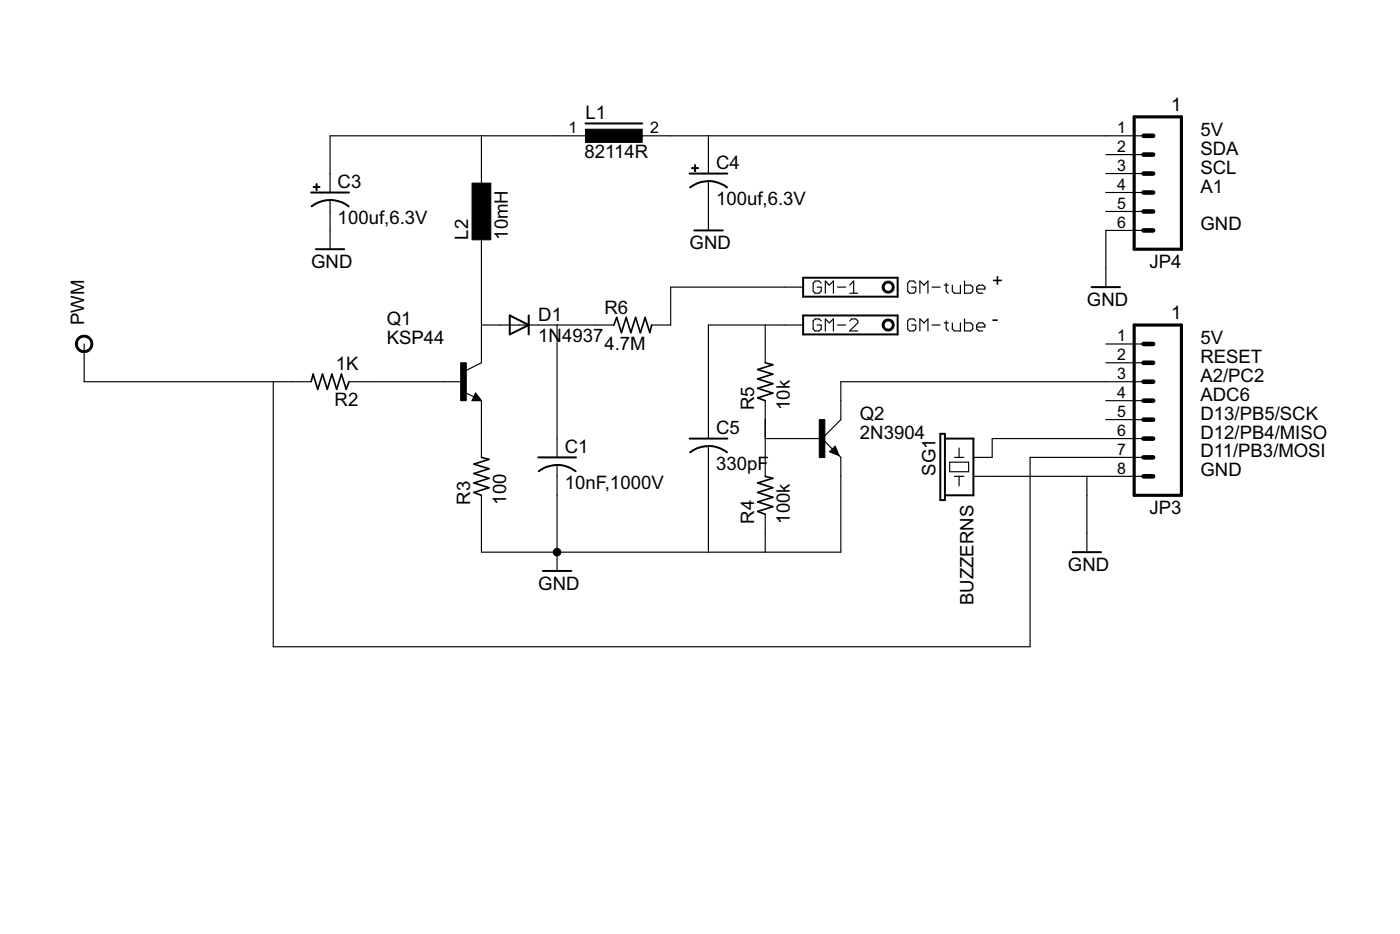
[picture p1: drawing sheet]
<svg xmlns="http://www.w3.org/2000/svg" width="180mm" height="120mm" viewBox="0 0 180 120" stroke-linecap="round" stroke-linejoin="round" font-family="sans-serif">
<g fill="none" stroke="#000" stroke-width=".15">
<path d="M61.9 17.4v7.3M76.5 17.4h-34.1v7.3M81.3 17.4h65.7M91 17.4v4.9M142.1 19.9h4.9M42.4 25.7v6.3M61.9 29.6v17l-2 1M91 23.3v6.3M103.2 36.9h-17v4.8h-2.4M105.5 36.4l-.2-.3h-.5l-.3 .3v1l.3 .3h.5l.2-.3v-.5h-.5M106.1 37.7v-1.6l.5 .5 .5-.5v1.6M107.6 36.9h1.1"/>
<path d="M109.2 37.7h1M109.2 36.6l.5-.5v1.6M117.7 36.4l-.3-.3h-.5l-.3 .3v1l.3 .3h.5l.3-.3v-.5h-.5M118.2 37.7v-1.6l.5 .5 .6-.5v1.6M119.8 36.9h1M121.3 36.6h.6M121.6 36.4v1l.3 .3M122.4 36.6v.8l.3 .3h.7v-1.1M124 36.1v1.6h.7l.3-.3v-.5l-.3-.3h-.7M125.5 37.1h1.1v-.2l-.3-.3h-.5l-.3 .3v.5l.3 .3h.5M142.1 22.3h4.9M142.1 24.7h4.9"/>
<path d="M142.1 27.2h4.9M147 29.6h-4.9v7.3M10.8 44.2v4.8h29.2M35.1 49v34.1h97.3v-24.4h14.6M44.9 49h14.5M59.7 50.4l1.2 .6M61.1 50.5l.8 1h-1.2zM61.9 41.7h17M61.9 51.5v7.2M71.6 41.7v17M71.6 59.7v13.6M91 57.3v13.6"/>
<path d="M98.3 56.3h7.3M98.3 41.7v4.9M98.3 51.5v9.7M103.2 41.7h-12.2v14.6M105.5 41.2l-.2-.2h-.5l-.3 .2v1l.3 .3h.5l.2-.3v-.5h-.5M105.6 56.3l2.2 2.2M106.1 42.5v-1.5l.5 .5 .5-.5v1.5M106.6 58l.7-.7 .5 1.2zM107.6 41.7h1.1M107.8 58.5l.3 .2v12.2h-46.2v-7.3M109.2 41.2l.3-.2h.5l.2 .2v.3l-1 1h1M117.7 41.2l-.3-.2h-.5l-.3 .2v1l.3 .3h.5l.3-.3v-.5h-.5"/>
<path d="M118.2 42.5v-1.5l.5 .5 .6-.5v1.5M119.8 41.7h1M121.3 41.5h.6M121.6 41.2v1l.3 .3M122 59.4h2.5v1.2h-2.5zM122.4 41.5v.7l.3 .3h.7v-1M122.7 58.7h1.2M123.3 57.5v1.2M124 41v1.5h.7l.3-.3v-.5l-.3-.2h-.7M125.5 42h1.1v-.3l-.3-.2h-.5l-.3 .2v.5l.3 .3h.5M142.1 44.2h4.9M142.1 46.6h4.9"/>
<path d="M142.1 51.5h4.9M142.1 53.9h4.9M147 49h-38.9v4.9l-2.5 2.4M147 56.3h-19.5v2.4h-2.4M98.3 66v4.9M122.7 61.2h1.2M123.3 61.2v1.2M125.1 61.2h21.9M139.7 61.2v9.7"/>
</g>
<path d="M145.8 15h6v17h-6zM145.8 41.7h6v21.9h-6z" fill="none" stroke="#000" stroke-width=".4"/>
<g fill="none" stroke="#000" stroke-width=".59">
<path d="M147 19.9h1.2M147 17.4h1.2M147 22.3h1.2M147 27.2h1.2M147 24.7h1.2M147 29.6h1.2M147 49h1.2M147 46.6h1.2M147 44.2h1.2M147 53.9h1.2M147 51.5h1.2M147 56.3h1.2"/>
<path d="M147 58.7h1.2M147 61.2h1.2"/>
</g>
<g fill="none" stroke="#000" stroke-width=".25">
<path d="M75.2 15.9h7.3M40 24.7h4.9M40.6 32h3.6M42.4 25.7a4.1 4.1 0 0 1 2.4 .8M42.4 25.7a3.9 3.9 0 0 0-2.4 .8M88.6 22.3h4.9M89.2 29.6h3.7M91 23.2a4.1 4.1 0 0 1 2.4 .9M91 23.3a3.8 3.8 0 0 0-2.3 .8M103.2 35.7h12.2v2.4h-12.2zM140.3 36.9h3.6M61.1 51l.2 .2h-.4l.2-.5 .5 .6h-.7"/>
<path d="M65.5 40.5l2.4 1.2-2.4 1.2zM67.9 40.5v2.4M69.2 58.7h4.8M88.6 56.3h4.9M88.7 58.1a3.9 3.9 0 0 1 4.7 0M103.2 40.5h12.2v2.4h-12.2zM107.3 57.5l.3 .8-.8-.3zM107.3 57.8l-.2 .2M120.8 55.7h.6v8.5h-.6zM121.4 56.3h3.7v7.3h-3.7M69.2 60.5a3.9 3.9 0 0 1 4.8 0M69.8 73.3h3.6"/>
<path d="M137.9 70.9h3.6"/>
</g>
<path d="M40 49l.2-1 .6 2 .6-2 .7 2 .6-2 .6 2 .6-2 .6 2 .4-1M61.9 58.7l.9 .3-1.9 .6 1.9 .6-1.9 .6 1.9 .6-1.9 .6 1.9 .6-1.9 .6 1 .4M78.9 41.7l.3-.9 .7 1.9 .6-1.9 .6 1.9 .6-1.9 .6 1.9 .6-1.9 .6 1.9 .3-1M98.3 46.6l1 .2-1.9 .7 1.9 .5-1.9 .7 1.9 .6-1.9 .6 1.9 .6-1.9 .6 .9 .4M98.3 61.2l1 .2-1.9 .6 1.9 .6-1.9 .6 1.9 .7-1.9 .6 1.9 .6-1.9 .6 .9 .3" fill="none" stroke="#000" stroke-width=".21"/>
<path d="M75.2 16.6h7.3v1.7h-7.3zM40.3 24h.8v.1h-.8zM40.6 23.6h.1v.8h-.1zM60.7 23.5h2.4v7.3h-2.4zM88.9 21.5h.8v.2h-.8zM89.3 21.2h.1v.8h-.1zM59.2 46.6h.7v4.9h-.7zM105.3 53.9h.7v4.9h-.7z" fill="#000" stroke="#000" stroke-width=".13"/>
<g fill="#000" stroke="#000" stroke-width=".13">
<path d="M113.6 36.4a.77 .77 0 0 1 1.2 .1 .77 .77 0 0 1-.5 1.1 .77 .77 0 0 1-.9-.7h.2a.53 .53 0 0 1 .7-.5 .53 .53 0 0 1 .2 .8 .53 .53 0 0 1-.9-.1v-.2h-.2z" fill-rule="evenodd"/>
<path d="M10.1 43.3a1.13 1.13 0 0 1 1.7 .3 1.13 1.13 0 0 1-.7 1.6 1.13 1.13 0 0 1-1.4-1h.2a.88 .88 0 0 1 1.2-.9 .88 .88 0 0 1 .3 1.5 .88 .88 0 0 1-1.4-.4l-.1-.2h-.2l.2-.6z" fill-rule="evenodd"/>
<path d="M113.6 41.2a.77 .77 0 0 1 1.2 .1 .77 .77 0 0 1-.4 1.2 .77 .77 0 0 1-1-.8h.2a.53 .53 0 0 1 .7-.5 .53 .53 0 0 1 .2 .9 .53 .53 0 0 1-.9-.2v-.2h-.2z" fill-rule="evenodd"/>
<circle cx="71.6" cy="70.9" r=".49"/>
</g>
<g font-size="2.7">
<text x="75.2" y="15.2">L1</text>
<text x="150.5" y="14.3">1</text>
<text x="154.3" y="17.4">5V</text>
<text x="75.1" y="20.3">82114R</text>
<text x="92" y="21.7">C4</text>
<text x="154.3" y="19.9">SDA</text>
<text x="154.3" y="22.3">SCL</text>
<text x="43.4" y="28.7">100uf,6.3V</text>
<text x="43.4" y="24.1">C3</text>
<text x="92" y="26.3">100uf,6.3V</text>
<text x="154.3" y="24.7">A1</text>
<text x="154.3" y="29.6">GND</text>
<text x="40" y="34.4">GND</text>
<text x="60.2" y="30.8" transform="rotate(-90 60.2 30.8)">L2</text>
<text x="65.3" y="30.8" transform="rotate(-90 65.3 30.8)">10mH</text>
<text x="88.6" y="32">GND</text>
<text x="147.7" y="34.4">JP4</text>
<text x="10.8" y="41.7" transform="rotate(-90 10.8 41.7)">PWM</text>
<text x="49.7" y="41.7">Q1</text>
<text x="69.2" y="41.3">D1</text>
<text x="77.7" y="40.3">R6</text>
<text x="127.5" y="36.9">+</text>
<text x="127.5" y="41.7">-</text>
<text x="139.7" y="39.3">GND</text>
<text x="150.5" y="41">1</text>
<text x="43.1" y="47.6">1K</text>
<text x="49.7" y="44.2">KSP44</text>
<text x="69.2" y="43.9">1N</text>
<text x="72.2" y="43.9">4937</text>
<text x="77.7" y="44.9">4.7M</text>
<text x="154.3" y="44.2">5V</text>
<text x="154.3" y="46.6">RESET</text>
<text x="43" y="52.2">R2</text>
<text x="96.9" y="52.7" transform="rotate(-90 96.9 52.7)">R5</text>
<text x="101.5" y="52.7" transform="rotate(-90 101.5 52.7)">10k</text>
<text x="110.5" y="53.9">Q2</text>
<text x="154.3" y="49">A2/PC2</text>
<text x="154.3" y="51.5">ADC6</text>
<text x="154.3" y="53.9">D13/PB5/SCK</text>
<text x="72.6" y="58.1">C1</text>
<text x="92" y="55.7">C5</text>
<text x="110.5" y="56.3">2N3904</text>
<text x="154.3" y="56.3">D12/PB4/MISO</text>
<text x="154.3" y="58.7">D11/PB3/MOSI</text>
<text x="60.4" y="64.8" transform="rotate(-90 60.4 64.8)">R3</text>
<text x="65" y="64.8" transform="rotate(-90 65 64.8)">100</text>
<text x="72.6" y="62.8">10nF,1000V</text>
<text x="92" y="60.3">330pF</text>
<text x="120.2" y="61.1" transform="rotate(-90 120.2 61.1)">SG1</text>
<text x="154.3" y="61.2">GND</text>
<text x="96.9" y="67.3" transform="rotate(-90 96.9 67.3)">R4</text>
<text x="101.5" y="67.3" transform="rotate(-90 101.5 67.3)">100k</text>
<text x="147.7" y="66">JP3</text>
<text x="69.2" y="75.8">GND</text>
<text x="125.1" y="77.7" transform="rotate(-90 125.1 77.7)">BUZZERNS</text>
<text x="137.2" y="73.3">GND</text>
</g>
<g font-size="2.3">
<text x="73.1" y="17.1">1</text>
<text x="83.6" y="17.1">2</text>
<text x="143.6" y="17.1">1</text>
<text x="143.6" y="19.5">2</text>
<text x="143.6" y="22">3</text>
<text x="143.6" y="24.4">4</text>
<text x="143.6" y="26.8">5</text>
<text x="143.6" y="29.2">6</text>
<text x="143.6" y="43.8">1</text>
<text x="143.6" y="46.3">2</text>
<text x="143.6" y="48.7">3</text>
<text x="143.6" y="51.1">4</text>
<text x="143.6" y="53.5">5</text>
<text x="143.6" y="56">6</text>
<text x="143.6" y="58.4">7</text>
<text x="143.6" y="60.8">8</text>
</g>
</svg>
